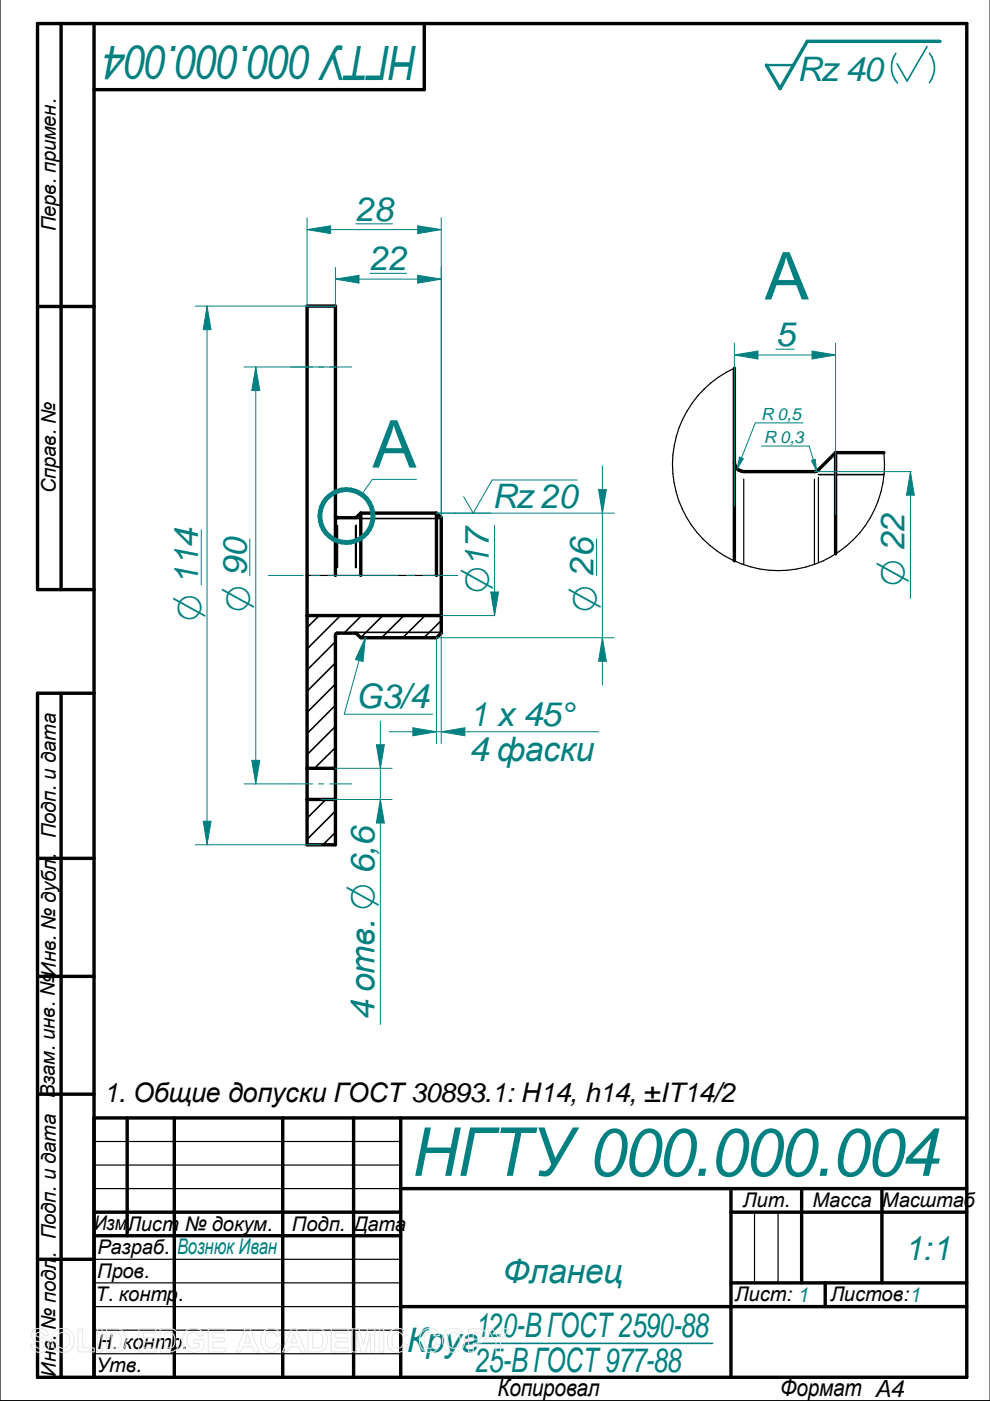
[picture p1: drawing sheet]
<svg xmlns="http://www.w3.org/2000/svg" width="210mm" height="297mm" viewBox="0 0 210 297" stroke-linecap="round" stroke-linejoin="round" font-family="sans-serif">
<g fill="none" stroke="#000" stroke-width=".72">
<path d="M13 5v120M19.9 5v287M90 5v14h-70.1M8 65h11.9M76.5 108.8v13.2M76.5 108.8h16M76.5 108.8l-1.1 1h-3.8l-.4-.3-.1-.2M92.5 108.8l1.1 1v24.4l-1.1 1h-16l-1.1-1h-3.8l-.4 .3-.1 44.6h-6v-114.2h6v57.1M92.5 108.8v13.2M19.9 125h-11.9v-120h197v287h-197v-145h11.9M65.1 130.5h28.5M13 147v145"/>
<path d="M65.1 169.5h6M65.1 162.9h6M8 182h11.9M8 207h11.9M8 232h11.9M19.9 237h185.1M27 237v25M37 237v55M59.9 237v55M75 237v55M85 237v55M19.9 257h65.1"/>
<path d="M85 252h120M155 252v40M155 257h50M170 252v20M187 252v20M8 267h11.9M19.9 262h65.1M85 277h120M155 272h50M175 272v5"/>
</g>
<path d="M199.3 8.8h-28.1l-5.8 10-2.9-5" fill="none" stroke="#008080" stroke-width=".72"/>
<path d="M189.9 11.3a5.1 5.1 0 0 0 .4 6.3M196.6 9.9l-4.3 7.3-2.1-3.7M197.1 11.3a5.1 5.1 0 0 1 0 6.2M101 284.8h50.1" fill="none" stroke="#008080" stroke-width=".34"/>
<path d="M162.5 13.8h5.8" fill="none" stroke="#008080" stroke-width=".51"/>
<g fill="none" stroke="#000" stroke-width=".25">
<path d="M71.6 111.4v9M75.4 111.4v9M75.6 111.3v9.1M65.1 122h28.5M19.9 242h65.1M19.9 247h65.1M19.9 252h65.1M160 257v15M165 257v15M19.9 267h65.1M19.9 272h65.1M19.9 277h65.1"/>
<path d="M19.9 282h65.1M19.9 287h65.1"/>
</g>
<g fill="none" stroke="#000" stroke-width=".34">
<path d="M0 0v297h209.9M75.6 109.9h18M67.7 130.5l-2.6 2.6M71.1 136.1l-6 6M72.2 130.5l-7.1 7.1M75.6 134.1h18M76.7 130.5l-3.8 3.7M81.2 130.5l-4.7 4.7M85.6 130.5l-4.7 4.7M90.1 130.5l-4.7 4.7M93.6 131.6l-3.7 3.6M71.1 140.5l-6 6.1"/>
<path d="M71.1 145l-6 6M71.1 149.5l-6 6M71.1 154l-6 6M71.1 158.5l-4.4 4.4M69.1 169.5l-4 4M71.1 172l-6 6M71.1 176.5l-2.6 2.6"/>
</g>
<path d="M126.9 103.8h1.7l-.9 5z" fill="none" stroke="#008080" stroke-width=".21"/>
<path d="M126.9 103.8h1.7l-.9 5z" fill="#008080"/>
<path d="M127.7 135.2l.9 5h-1.7z" fill="none" stroke="#008080" stroke-width=".21"/>
<path d="M127.7 135.2l.9 5h-1.7z" fill="#008080"/>
<path d="M127.7 98.8v46.4M92.5 108.8h37.7M126.5 114.3v7.7M77.5 135.2l-4.5 16.2M92.5 135.2h37.7" fill="none" stroke="#008080" stroke-width=".21"/>
<path d="M77.5 135.2l-.5 5-1.6-.4z" fill="#008080"/>
<path d="M43.9 64.9l.8 5h-1.6zM77.5 135.2l-.5 5-1.6-.4zM73 151.4h18.7" fill="none" stroke="#008080" stroke-width=".21"/>
<path d="M43.9 64.9l.8 5h-1.6z" fill="#008080"/>
<path d="M43.1 174.1h1.6l-.8 5z" fill="none" stroke="#008080" stroke-width=".21"/>
<path d="M43.1 174.1h1.6l-.8 5z" fill="#008080"/>
<path d="M41.4 64.9h29.7M43.9 64.9v114.2M42.7 112.3v11.7M104.9 128.3v2.2h-11.3M41.4 179.1h26.7" fill="none" stroke="#008080" stroke-width=".21"/>
<path d="M104.1 125.5h1.6l-.8 5z" fill="#008080"/>
<path d="M104.9 111.3v17M104.1 125.5h1.6l-.8 5zM79.8 157.9h1.7l-.9 5z" fill="none" stroke="#008080" stroke-width=".21"/>
<path d="M79.8 157.9h1.7l-.9 5z" fill="#008080"/>
<path d="M80.6 169.5l.9 5h-1.7z" fill="none" stroke="#008080" stroke-width=".21"/>
<path d="M80.6 169.5l.9 5h-1.7z" fill="#008080"/>
<path d="M88.6 47.9l5 .8-5 .8zM56.9 122h7.4M66.1 122h1.7M69.6 122h14.8M86.2 122h1.7M89.7 122h7.4M80.6 152.9v64.3M61.6 166.2h4.7M67.5 166.2h1.2M68.1 169.5h15M69.9 166.2h4.7M71.1 162.9h12" fill="none" stroke="#008080" stroke-width=".21"/>
<path d="M88.6 47.9l5 .8-5 .8z" fill="#008080"/>
<path d="M65.1 48.7l5-.8v1.6z" fill="none" stroke="#008080" stroke-width=".21"/>
<path d="M65.1 48.7l5-.8v1.6z" fill="#008080"/>
<path d="M65.1 46.2v18.7M65.1 48.7h28.5M71.1 59.2l5-.8v1.6zM75.4 47.5h7.8M93.6 46.2v63.6" fill="none" stroke="#008080" stroke-width=".21"/>
<path d="M71.1 59.2l5-.8v1.6z" fill="#008080"/>
<path d="M88.6 58.4l5 .8-5 .8z" fill="none" stroke="#008080" stroke-width=".21"/>
<path d="M88.6 58.4l5 .8-5 .8z" fill="#008080"/>
<path d="M71.1 56.7v8.2M71.1 59.2h22.5M78.4 58h7.8M93.6 56.7v53.1M88.3 101.6h-9.3l-2.3 3.2" fill="none" stroke="#008080" stroke-width=".21"/>
<circle cx="73.5" cy="109.4" r="5.6" fill="none" stroke="#008080" stroke-width="1"/>
<path d="M77 87.1h13.3v14h-13.3z" fill-rule="evenodd" fill="#fff"/>
<path d="M155.7 78.1a22.5 22.5 0 0 0-1.7 40 22.5 22.5 0 0 0 33.4-22.1M157.7 101.6v18.1M172.7 101.6v18M173.5 101.2v18.1" fill="none" stroke="#000" stroke-width=".25"/>
<path d="M155.7 78.1v40.8M177.2 96v21.4M177.2 96h10.2M177.2 96l-4.1 3.9-15.4 .1a2.03 2.03 0 0 1-2-2" fill="none" stroke="#000" stroke-width=".72"/>
<path d="M173.5 100.6h14" fill="none" stroke="#000" stroke-width=".34"/>
<g fill="#fff">
<path d="M156.3 51.5h17.2v14h-17.2z" fill-rule="evenodd"/>
<path d="M156.3 51.5h17.2v14h-17.2z" fill-rule="evenodd"/>
</g>
<path d="M172.7 100h20.5M193 100v26.8M92.5 108.8h11.6M122.3 101.8h-17.9l-4.1 7-2-3.5" fill="none" stroke="#008080" stroke-width=".21"/>
<path d="M193 100l.8 5h-1.6z" fill="#008080"/>
<path d="M61.6 77.8h4.7M67.5 77.8h1.2M69.9 77.8h4.7M193 100l.8 5h-1.6zM193 107.8v19M53.4 161.2h1.7l-.9 5z" fill="none" stroke="#008080" stroke-width=".21"/>
<path d="M53.4 161.2h1.7l-.9 5z" fill="#008080"/>
<path d="M54.2 77.8l.9 5h-1.7z" fill="none" stroke="#008080" stroke-width=".21"/>
<path d="M54.2 77.8l.9 5h-1.7z" fill="#008080"/>
<path d="M51.7 77.8h19.4M54.2 77.8v88.4M53 114.3v7.7M93.6 155.2l5-.9v1.7zM51.7 166.2h9.9" fill="none" stroke="#008080" stroke-width=".21"/>
<path d="M93.6 155.2l5-.9v1.7z" fill="#008080"/>
<path d="M87.5 154.3l5 .9-5 .8z" fill="none" stroke="#008080" stroke-width=".21"/>
<path d="M87.5 154.3l5 .9-5 .8z" fill="#008080"/>
<path d="M171.6 94.6l1.5 5.3M92.5 135.2v22.4M93.6 134.2v23.4M82.5 155.2h44.4" fill="none" stroke="#008080" stroke-width=".21"/>
<path d="M172 97.6l.8-.2 .3 2.5z" fill="#008080"/>
<path d="M160.1 89.7l-3.8 9.7M161.5 94.6h10.1M172 97.6l.8-.2 .3 2.5z" fill="none" stroke="#008080" stroke-width=".21"/>
<path d="M156.8 96.9l.8 .3-1.3 2.2z" fill="#008080"/>
<path d="M172.2 74.4l5 .9-5 .8zM156.8 96.9l.8 .3-1.3 2.2zM160.1 89.7h10.2" fill="none" stroke="#008080" stroke-width=".21"/>
<path d="M172.2 74.4l5 .9-5 .8z" fill="#008080"/>
<path d="M155.7 75.3l5-.9v1.7z" fill="none" stroke="#008080" stroke-width=".21"/>
<path d="M155.7 75.3l5-.9v1.7z" fill="#008080"/>
<path d="M155.7 72.8v34.5M155.7 75.3h21.5M164.5 74h3.9M177.2 72.8v36.3" fill="none" stroke="#008080" stroke-width=".21"/>
<g fill="none" stroke="#e6e6e6" stroke-width=".21">
<path d="M7 282.1a2.33 2.33 0 0 1 2.9 .2l.3 .9h-.9a.91 .91 0 0 0-.7-.7 .91 .91 0 0 0-1 .5l.1 .3 .5 .2a2.12 2.12 0 0 1 2.2 1.4 1.76 1.76 0 0 1-2.4 1.8l-.7-.2-.6-.7-.2-.8 .9-.1a1.05 1.05 0 0 0 .9 1 1.05 1.05 0 0 0 1.1-.7 1.7 1.7 0 0 0-1.6-.8 1.39 1.39 0 0 1-.8-2.3zM11.7 282.3a2.47 2.47 0 0 1 3.1-.2 2.47 2.47 0 0 1 .8 3 2.4 2.4 0 0 1-3 1.5 2.4 2.4 0 0 1-1.5-3.1zM12.4 282.9a1.39 1.39 0 0 1 1.7-.3 1.39 1.39 0 0 1 .7 1.5 1.41 1.41 0 0 1-1.4 1.8 1.41 1.41 0 0 1-1.4-1.8l.1-.7zM16.6 281.8h.9v4h2.5v.8h-3.4zM20.7 281.7h.9v4.9h-.9zM22.6 281.7h1.8a2.2 2.2 0 0 1 2.3 2.8 2.05 2.05 0 0 1-2.3 2.1h-1.8zM23.6 282.6a1.8 1.8 0 0 1 1.9 .5 2.03 2.03 0 0 1-.4 2.6l-1.5 .1zM29.4 281.7h3.6v.9h-2.6v1h2.5v.9h-2.5v1.3h2.7v.8h-3.7zM34 281.7h1.7a2.2 2.2 0 0 1 2.3 2.8 2.05 2.05 0 0 1-2.2 2.1h-1.8zM34.9 282.6a1.8 1.8 0 0 1 2 .5 2.03 2.03 0 0 1-.5 2.6l-1.5 .1zM39.3 282.3a2.56 2.56 0 0 1 3.6 .2l.3 .6-1 .2a1.36 1.36 0 0 0-1.6-.7 1.36 1.36 0 0 0-1 1.5 1.55 1.55 0 0 0 .8 1.6 1.55 1.55 0 0 0 1.8-.2v-.6h-1.1v-.9h2.1v2a2.7 2.7 0 0 1-4.5-1.2 2.79 2.79 0 0 1 .6-2.5zM44.2 281.7h3.6v.9h-2.7v1h2.5v.9h-2.5v1.3h2.7v.8h-3.6z"/>
<path d="M52 281.7h1l2 4.9h-1.1l-.4-1.1h-2l-.4 1.1h-1zM52.5 282.9l.7 1.8h-1.4zM55.9 282.3a2.15 2.15 0 0 1 3.6 .8l-.9 .2a1.24 1.24 0 0 0-1.6-.7 1.24 1.24 0 0 0-.7 1.5 1.25 1.25 0 0 0 .5 1.6 1.25 1.25 0 0 0 1.6-.3l.2-.6 1 .3a2.19 2.19 0 0 1-2.6 1.6 2.19 2.19 0 0 1-1.7-2.5l.1-.9zM61.8 281.7h1l2 4.9h-1l-.5-1.1h-2l-.4 1.1h-1zM62.3 282.9l.7 1.8h-1.4zM65.3 281.7h1.8a2.2 2.2 0 0 1 2.3 2.8 2.05 2.05 0 0 1-2.3 2.1h-1.8zM66.3 282.6a1.8 1.8 0 0 1 1.9 .5 2.03 2.03 0 0 1-.4 2.6l-1.5 .1zM70.2 281.7h3.6v.9h-2.6v1h2.5v.9h-2.5v1.3h2.7v.8h-3.7zM74.7 281.7h1.5l.8 3.4 .9-3.4h1.6v4.9h-1v-3.9l-1 3.9h-.9l-1-3.9v3.9h-.9zM80.4 281.7h1v4.9h-1zM82.7 282.3a2.15 2.15 0 0 1 3.7 .8l-1 .2a1.24 1.24 0 0 0-1.6-.7 1.24 1.24 0 0 0-.7 1.5 1.25 1.25 0 0 0 .5 1.6 1.25 1.25 0 0 0 1.6-.3l.3-.6 .9 .3a2.19 2.19 0 0 1-2.6 1.6 2.19 2.19 0 0 1-1.7-2.5l.1-.9zM89.5 282.3a2.15 2.15 0 0 1 3.7 .8l-1 .2a1.24 1.24 0 0 0-1.5-.7 1.24 1.24 0 0 0-.8 1.5 1.25 1.25 0 0 0 .5 1.6 1.25 1.25 0 0 0 1.6-.3l.3-.6 .9 .3a2.19 2.19 0 0 1-2.5 1.6 2.19 2.19 0 0 1-1.8-2.5l.1-.9z"/>
<path d="M94.5 282.3a2.47 2.47 0 0 1 3.1-.2 2.47 2.47 0 0 1 .8 3 2.4 2.4 0 0 1-3 1.5 2.4 2.4 0 0 1-1.5-3.1zM95.2 282.9a1.39 1.39 0 0 1 1.7-.3 1.39 1.39 0 0 1 .7 1.5 1.41 1.41 0 0 1-1.4 1.8 1.41 1.41 0 0 1-1.4-1.8l.1-.7zM99.4 281.7h1.5a1.58 1.58 0 0 1 2 .8 1.58 1.58 0 0 1-.6 2.1l-.8 .1-1.2 .1v1.8h-.9zM100.3 282.6h.5a.87 .87 0 0 1 1.3 .8l-.5 .4-1.3 .1zM103.3 281.7h1.2l1.2 2 1.1-2h1.1l-1.8 2.9v2h-.9v-2z"/>
</g>
<text font-size="14.3" fill="#008080" x="87.5" y="249.3">НГТУ000.000.004</text>
<g font-size="14" fill="#008080">
<text x="162.1" y="63.5">А</text>
<text x="79" y="99.1">А</text>
</g>
<text font-size="10" fill="#008080" x="88.5" y="9.7" transform="rotate(-180 88.5 9.7)">НГТУ000.000.004</text>
<g font-size="7.8" fill="#008080">
<text x="103.6" y="125.8" transform="rotate(-90 103.6 125.8)">O17</text>
<text x="191.8" y="124.3" transform="rotate(-90 191.8 124.3)">O 22</text>
<text x="42.7" y="131.7" transform="rotate(-90 42.7 131.7)">O 114</text>
<text x="53" y="129.8" transform="rotate(-90 53 129.8)">O 90</text>
<text x="126.5" y="129.8" transform="rotate(-90 126.5 129.8)">O 26</text>
</g>
<g font-size="7.2" fill="#008080">
<text x="169" y="17.2">Rz 40</text>
<text x="75.4" y="46.8">28</text>
<text x="78.4" y="57.3">22</text>
<text x="164.5" y="73.4">5</text>
<text x="104.4" y="107.8">Rz 20</text>
<text x="75.5" y="150.2">G3/4</text>
<text x="99.5" y="153.9">1 x 45°</text>
<text x="99.5" y="161.4">4 фаски</text>
<text x="79.4" y="216.2" transform="rotate(-90 79.4 216.2)">4 отв. O 6,6</text>
<text x="191.7" y="267.1">1:1</text>
<text x="106.6" y="272.1">Фланец</text>
<text x="86.3" y="286.7">Круг</text>
<text x="100.7" y="283.4">120-BГОСТ2590-88</text>
<text x="100.7" y="290.9">25-BГОСТ977-88</text>
</g>
<text font-size="5.7" x="21.9" y="233.6">1. Общие допуски ГОСТ30893.1: Н14, h14, ±IT14/2</text>
<g font-size="5">
<text x="105.5" y="296">Копировал</text>
<text x="165.4" y="295.9">Формат A4</text>
</g>
<text font-size="4.6" fill="#008080" x="37.6" y="265.8">Вознюк Иван</text>
<g font-size="4.3">
<text x="11.9" y="49" transform="rotate(-90 11.9 49)">Перв. примен.</text>
<text x="11.9" y="104.6" transform="rotate(-90 11.9 104.6)">Справ. №</text>
<text x="11.9" y="177.7" transform="rotate(-90 11.9 177.7)">Подп. и дата</text>
<text x="11.6" y="232.8" transform="rotate(-90 11.6 232.8)">Взам. инв. №Инв. № дубл.</text>
<text x="157.5" y="255.9">Лит.</text>
<text x="172.3" y="255.9">Масса Масштаб</text>
<text x="19.9" y="260.8">Изм.</text>
<text x="27" y="260.9">Лист № докум.</text>
<text x="61.8" y="260.9">Подп.</text>
<text x="75" y="260.9">Дата</text>
<text x="11.9" y="266.8" transform="rotate(-90 11.9 266.8)">. Подп. и дата</text>
<text x="20.7" y="265.9">Разраб.</text>
<text x="20.3" y="275.9">Т. контр</text>
<text x="20.6" y="270.9">Пров.</text>
<text x="37.7" y="275.9">.</text>
<text x="155.8" y="275.9">Лист: 1</text>
<text x="176.1" y="275.9">Листов:1</text>
<text x="20.7" y="285.9">Н</text>
<text x="23.7" y="285.9">. контр.</text>
<text x="11.9" y="291.8" transform="rotate(-90 11.9 291.8)">Инв. № подл</text>
<text x="20.4" y="290.9">Утв.</text>
</g>
<g font-size="3.6" fill="#008080">
<text x="161.4" y="89">R 0,5</text>
<text x="162" y="94">R 0,3</text>
</g>
</svg>
